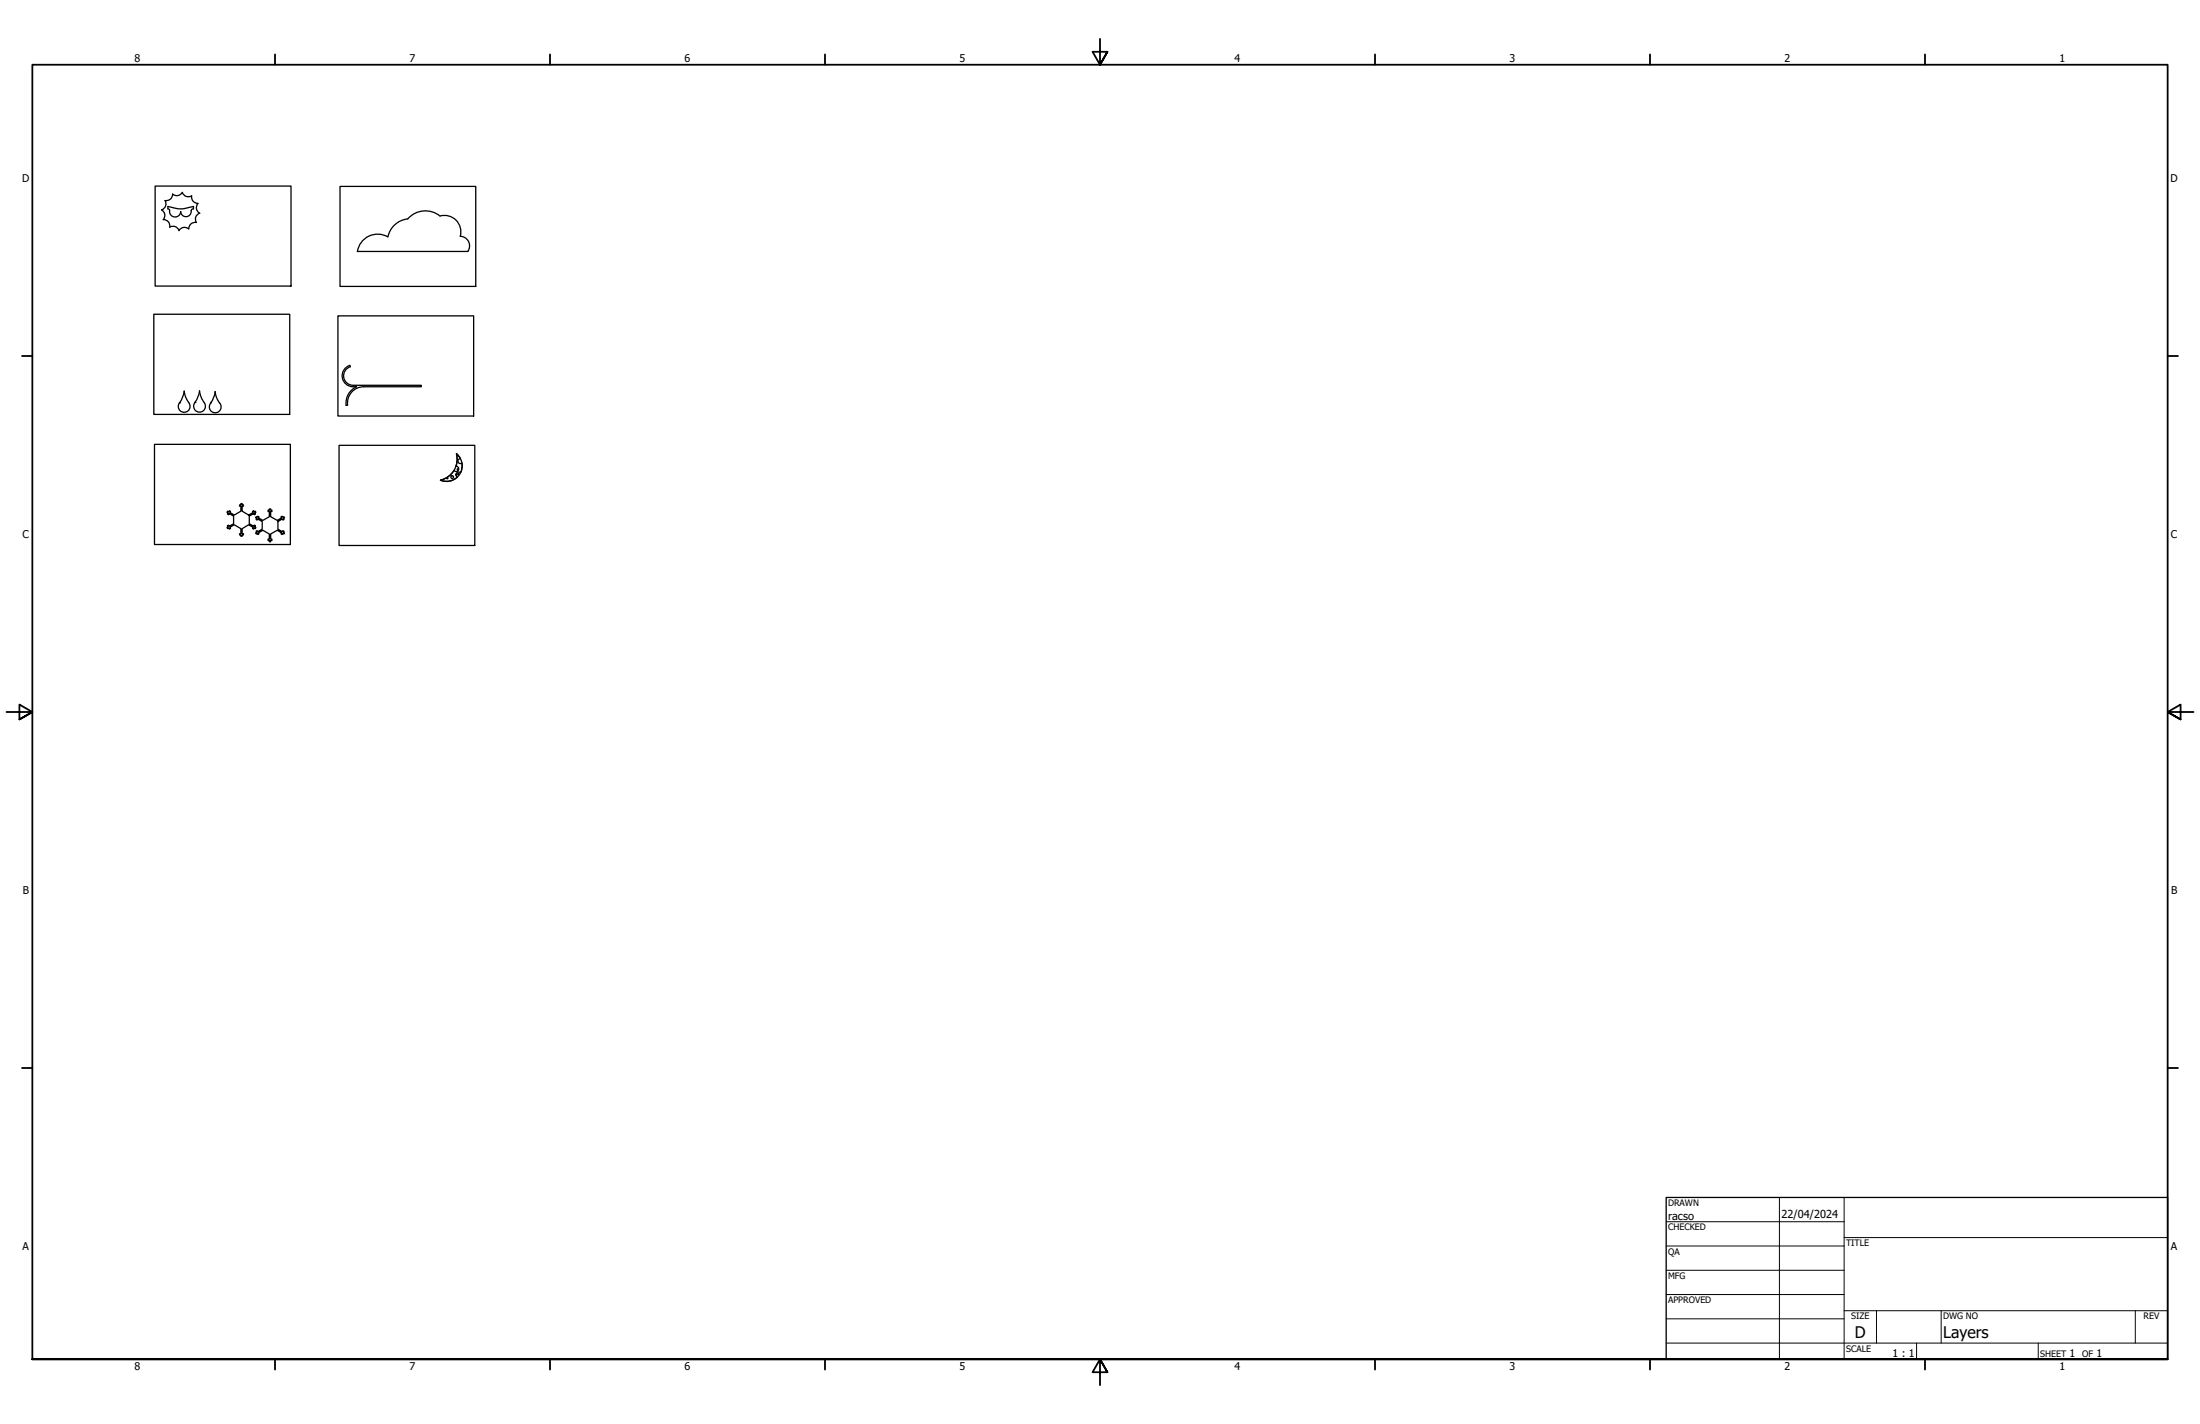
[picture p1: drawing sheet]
<svg xmlns="http://www.w3.org/2000/svg" width="864mm" height="559mm" viewBox="0 0 864 559" stroke-linecap="round" stroke-linejoin="round" font-family="sans-serif">
<!-- layer: Visible (ANSI) -->
<g fill="none" stroke="#000" stroke-width=".51">
<path d="M60.9 73h53.3v39.3h-53.3zM77.7 79.8a2.51 2.51 0 0 0 .7 3.9M77.7 79.8a2.49 2.49 0 0 1-2.5-2.9 2.49 2.49 0 0 1-3.6-1.4 2.51 2.51 0 0 1-3.8 .7 2.51 2.51 0 0 1-3 2.5 2.46 2.46 0 0 1-1.4 3.7M133.5 73.2h53.3v39.2h-53.3zM63.4 82.4a2.51 2.51 0 0 1 .7 3.8 2.46 2.46 0 0 1 2.5 3M66.6 82.7l-.2-.5-.5-.2v-1a13.7 13.7 0 0 0 10 0v1l-.7 .3a2.15 2.15 0 0 1-1.8 2.7 2.15 2.15 0 0 1-2.5-2 2.19 2.19 0 0 1-2.3 2.1 2.19 2.19 0 0 1-2-2.4M77.1 87.3a2.55 2.55 0 0 0-3 2.5 2.46 2.46 0 0 0-3.8 .7 2.51 2.51 0 0 0-3.7-1.4M78.4 83.6a2.51 2.51 0 0 0-1.3 3.7M152.2 93a8 8 0 0 0-11.9 5.7M180.7 92.7a3.8 3.8 0 0 1 2.9 6h-43.3M180.7 92.7a6.4 6.4 0 0 0-8-7.9 9.1 9.1 0 0 0-12.6 1.1 8.9 8.9 0 0 0-7.8 7M60.4 123.3h53.3v39.3h-53.3z"/>
<path d="M132.7 124h53.2v39.3h-53.2zM74.2 158l-1.2-1.8-.7-2.7a13 13 0 0 1-2.3 5.6 2.32 2.32 0 0 0 2.9 2.6 2.32 2.32 0 0 0 1.2-3.6M76.5 157.9l1.1-1.8 .7-2.7a13.6 13.6 0 0 0 2.3 5.6 2.32 2.32 0 0 1-2.9 2.7 2.32 2.32 0 0 1-1.2-3.7M82.9 158a2.32 2.32 0 0 0-.2 3.2 2.32 2.32 0 0 0 3.3 .3 2.32 2.32 0 0 0 .3-3.3M84.4 153.7l.8 2.7 1.1 1.8M84.5 153.7l-.5 2-1.4 2.5 .3-.3M137.3 143.4a4.3 4.3 0 0 0-2.9 4.7 4.3 4.3 0 0 0 4.2 3.7M137.4 143.4l.1 .5M137.5 143.9a3.7 3.7 0 0 0-2.6 4.1 3.7 3.7 0 0 0 3.7 3.2M138.6 151.2h26.8v.6h-22.6a6.4 6.4 0 0 0-6.3 7.2l-.7 .1M138.6 151.8h1.4M140 151.8a7 7 0 0 0-4.1 7.3"/>
<path d="M60.6 174.4h53.4v39.3h-53.4zM133.1 174.8h53.3v39.3h-53.3zM179.2 178.1a6.1 6.1 0 0 1 1.3 7.9 6.1 6.1 0 0 1-7.6 2.4 8.5 8.5 0 0 0 6.3-10.3zM178.2 184.7a8.5 8.5 0 0 1-5.3 3.7M178.2 184.6a1.04 1.04 0 0 0 1.8-.1 1.04 1.04 0 0 0-1-1.5l.4-2.1-.2-2.8 1.5 1.9a.98 .98 0 0 0-.9 1.3 .98 .98 0 0 0 1.5 .4l.1 2-.6 1.8a1.05 1.05 0 0 0-1.6 .1 1.05 1.05 0 0 0 .3 1.6M179.6 187.2a6.1 6.1 0 0 1-6.7 1.2M89.3 200.6l.5 .3 .2-.5 .5 .3-.3 .4 1.7 1 2.7-1.5v-2h-.6v-.5h.6v-.5h.5v.5h.5v.5h-.5v2l2.5 1.5 1.8-1-.3-.4 .5-.3 .2 .5 .4-.3 .3 .4-.5 .3 .3 .4-.4 .3-.3-.5-1.7 1v3l1.7 1 .3-.4 .4 .2-.3 .5 .5 .2-.3 .5-.4-.3-.2 .4-.5-.2 .3-.5-1.8-1-2.5 1.6v1.9h.5v.5h-.5v.5h-.5v-.5h-.6v-.5h.6v-1.9l-2.7-1.6-1.7 1 .3 .5-.5 .2-.2-.4-.5 .3-.2-.5 .4-.2-.2-.5 .4-.2 .3 .4 1.7-1v-3l-1.7-1-.3 .5-.4-.3 .2-.4-.4-.3zM100.6 202.8l.4 .1 .2-.3 .5 .2-.3 .4 1.8 1 2.5-1.4v-2.1h-.5v-.5h.5v-.5h.5v.5h.5v.5h-.5v2.1l2.6 1.4 1.8-1-.3-.4 .4-.2 1 .5-.4 .3 .2 .4-.4 .3-.3-.5-1.7 1.1v2.9l1.7 1.1 .3-.5 .4 .3-.2 .4 .4 .3-1 .5-.4-.2 .3-.4-1.8-1-2.6 1.5v2h.5v.5h-.5v.5h-.5v-.5h-.5v-.5h.5v-2l-2.5-1.5-1.8 1 .3 .4-.5 .2-.9-.5 .5-.3-.3-.4 .4-.3 .3 .5 1.7-1.1v-2.9l-1.7-1.1-.3 .5-.4-.3 .3-.4-.5-.3z"/>
<circle cx="175.6" cy="187.7" r=".22"/>
<circle cx="177.5" cy="187.2" r=".54"/>
<circle cx="179.2" cy="186.3" r=".22"/>
<circle cx="179.7" cy="184.2" r=".22"/>
<circle cx="179.9" cy="186" r=".16"/>
</g>
<g fill="#000">
<circle cx="70.5" cy="158.1" r=".25"/>
<circle cx="76.5" cy="157.9" r=".25"/>
</g>
<!-- layer: Border (ANSI) -->
<g fill="none" stroke="#000" stroke-width=".7">
<path d="M431.8 15.2v10.2l-2.9-5.1h5.8l-2.9 5.1 2.9-5.1M107.9 21.3v4.1M215.9 21.3v4.1M323.8 21.3v4.1M539.8 21.3v4.1M647.7 21.3v4.1M755.6 21.3v4.1M8.6 139.7h4.1M850.9 139.7h4.1M2.5 279.4h10.2l-5.1-2.9v5.8l5.1-2.9-5.1 2.9M861.1 279.4h-10.2l5.1-2.9v5.8l-5.1-2.9 5.1 2.9M8.6 419.1h4.1"/>
<path d="M850.9 419.1h4.1M12.7 533.4v-508h838.2v508h-838.2h838.2M107.9 533.4v4.1M215.9 533.4v4.1M323.8 533.4v4.1M434.7 538.5l-2.9-5.1 2.9 5.1h-5.8l2.9-5.1v10.2M539.8 533.4v4.1M647.7 533.4v4.1M755.6 533.4v4.1"/>
</g>
<!-- layer: Title (ANSI) -->
<g fill="none" stroke="#000" stroke-width=".39">
<path d="M654 479.4h69.9M698.5 469.9v63.5M723.9 469.9v63.5M654 488.9h69.9M654 498.5h69.9M723.9 485.6h127M654 508h69.9M654 517.5h69.9M723.9 514.3h127M736.6 514.3v12.7M762 514.3v12.7M838.2 514.3v12.7"/>
<path d="M654 527h196.9M752.3 527v6.4M800.1 527v6.4"/>
</g>
<path d="M654 469.9h196.9v63.5h-196.9z" fill="none" stroke="#000" stroke-width=".51"/>
<g font-size="6.3">
<text x="728.1" y="524.9">D</text>
<text x="762.8" y="525">Layers</text>
</g>
<g font-size="4.3">
<text x="654.8" y="478.6">racso</text>
<text x="699.3" y="478">22/04/2024</text>
</g>
<g font-size="4.2">
<text x="52.8" y="24.4">8</text>
<text x="160.8" y="24.4">7</text>
<text x="268.7" y="24.4">6</text>
<text x="376.7" y="24.4">5</text>
<text x="484.6" y="24.4">4</text>
<text x="592.6" y="24.4">3</text>
<text x="700.5" y="24.4">2</text>
<text x="808.5" y="24.4">1</text>
<text x="8.8" y="71.4">D</text>
<text x="852" y="71.4">D</text>
<text x="8.9" y="211.1">C</text>
<text x="852.2" y="211.1">C</text>
<text x="9" y="350.8">B</text>
<text x="852.2" y="350.8">B</text>
<text x="8.9" y="490.5">A</text>
<text x="852.2" y="490.5">A</text>
<text x="742.9" y="532.6">1 : 1</text>
<text x="812.4" y="532.6">1</text>
<text x="823" y="532.6">1</text>
<text x="52.8" y="537.5">8</text>
<text x="160.8" y="537.5">7</text>
<text x="268.7" y="537.5">6</text>
<text x="376.7" y="537.5">5</text>
<text x="484.6" y="537.5">4</text>
<text x="592.6" y="537.5">3</text>
<text x="700.5" y="537.5">2</text>
<text x="808.5" y="537.5">1</text>
</g>
<g font-size="3.5">
<text x="654.8" y="473.2">DRAWN</text>
<text x="654.8" y="482.8">CHECKED</text>
<text x="724.7" y="488.9">TITLE</text>
<text x="654.8" y="492.3">QA</text>
<text x="654.8" y="501.8">MFG</text>
<text x="654.8" y="511.4">APPROVED</text>
<text x="726.7" y="517.7">SIZE</text>
<text x="762.8" y="517.7">DWG NO</text>
<text x="841.4" y="517.7">REV</text>
<text x="724.7" y="530.4">SCALE</text>
<text x="800.9" y="532.6">SHEET</text>
<text x="817.4" y="532.6">OF</text>
</g>
</svg>
